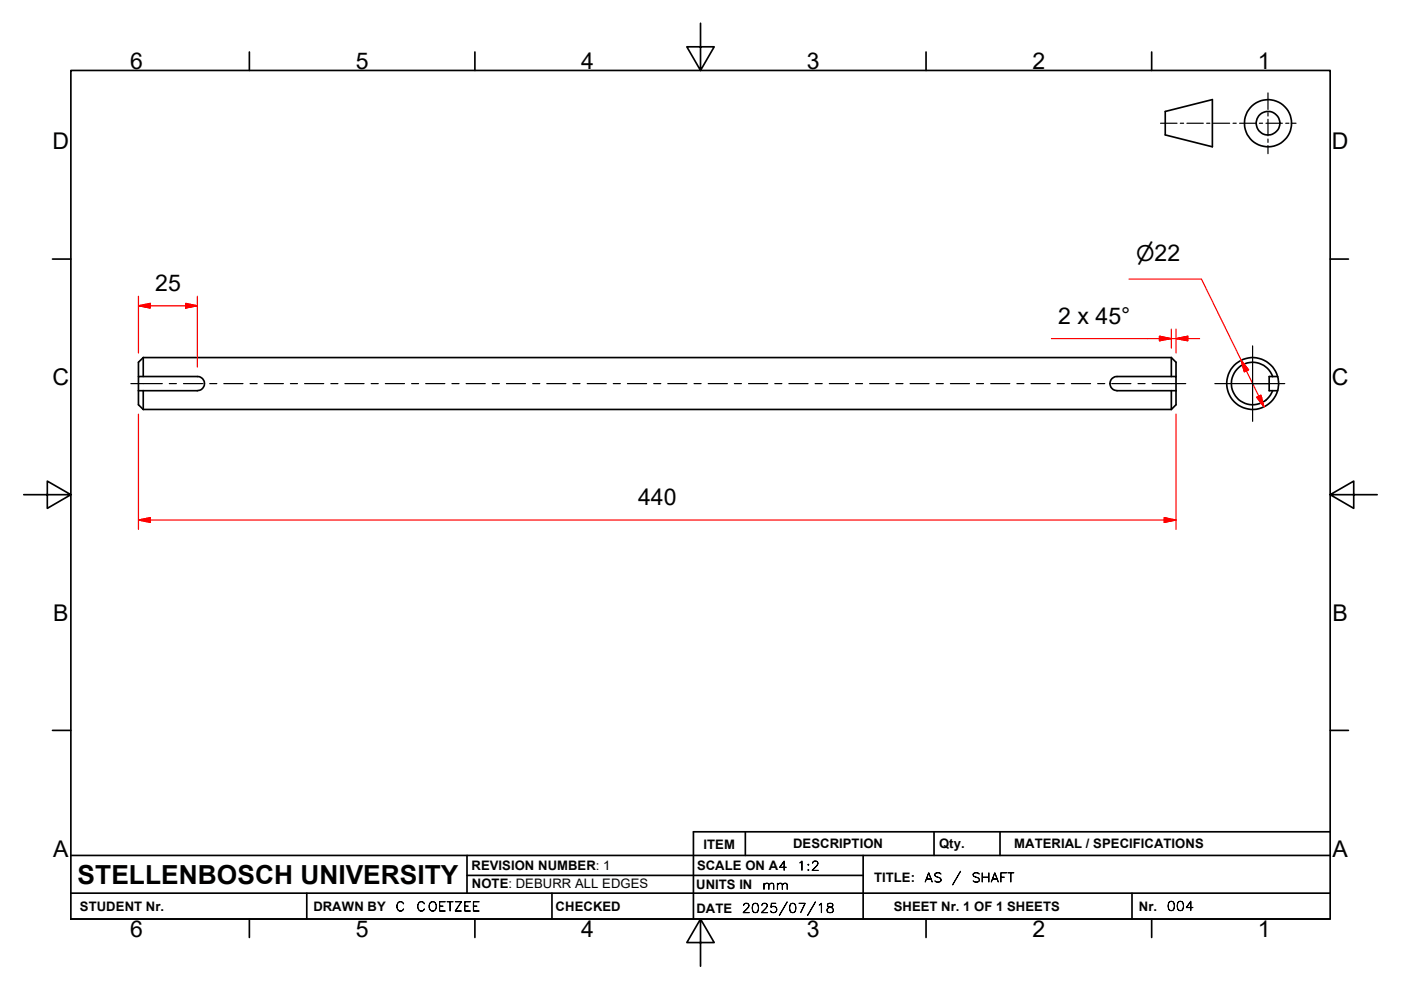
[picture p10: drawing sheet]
<svg xmlns="http://www.w3.org/2000/svg" width="297mm" height="210mm" viewBox="0 0 297 210" stroke-linecap="round" stroke-linejoin="round" font-family="sans-serif">
<g fill="none" stroke="#000" stroke-width=".36">
<path d="M15 14.9h267v180h-267zM52.9 11v3.9M100.7 11v3.9M148.5 4.9v10l-2.9-5h5.8l-2.9 5M196.3 11v3.9M244.2 11v3.9M247.1 23.6l9.9-2.5v10l-9.9-2.5zM11.1 54.9h3.9M282 54.9h3.9M30.4 75.8v4.1M30.4 75.8l-1 1v3.1M30.4 75.8h217.9"/>
<path d="M248.3 75.8v4.1M248.3 75.8l1 1v3.1M269.8 79.9h1.1M269.8 79.9h-.7v3h1.8M269.8 79.9a4.5 4.5 0 0 0-6.9-2.2 4.5 4.5 0 0 0 0 7.3 4.5 4.5 0 0 0 6.9-2.1M270.9 79.9a5 5 0 0 1 0 3M270.9 79.9a5.5 5.5 0 0 0-8.5-3 5.5 5.5 0 0 0 0 9 5.5 5.5 0 0 0 8.5-3M29.4 82.9v3l1 .9M29.4 82.9h1M29.4 82.9v-3h12.4a1.5 1.5 0 0 1 1.5 1.5 1.5 1.5 0 0 1-1.5 1.5h-11.4M30.4 82.9v3.9M30.4 86.8h217.9"/>
<path d="M248.3 82.9h-11.5a1.5 1.5 0 0 1-1.5-1.5 1.5 1.5 0 0 1 1.5-1.5h12.5v3M248.3 82.9h1M248.3 82.9v3.9M249.3 82.9v3l-1 .9M5 104.9h10l-5-2.9v5.8l5-2.9M282 104.9l5 2.9v-5.8l-5 2.9h10M11.1 154.9h3.9M282 154.9h3.9M158 176.4v5M198 176.4v5M212 176.4v5M282 176.4h-135v18.5"/>
<path d="M15 181.4h267M15 189.4h267M15 194.9h267M52.9 194.9v3.9M65 189.4v5.5M99 185.7h84M99 181.4v8M100.7 194.9v3.9M117 189.4v5.5M148.5 194.9l2.9 5h-5.8l2.9-5v10M183 181.4v13.5M196.3 194.9v3.9"/>
<path d="M240 189.4v5.5M244.2 194.9v3.9"/>
<circle cx="268.8" cy="26.1" r="5"/>
<circle cx="268.8" cy="26.1" r="2.5"/>
</g>
<g fill="none" stroke="#f00" stroke-width=".25">
<path d="M239.4 59.2h15.3l13.3 27.1M29.4 64.9l2.5-.6v1zM29.4 64.9h12.4M29.4 62.8v12.1M39.4 64.3l2.4 .6-2.4 .4zM41.8 62.8v15.1M222.9 71.8h31.4M245.8 71.3l2.5 .5-2.5 .5zM248.3 69.8v4.1M249.3 71.8l2.5-.5v1zM249.3 69.8v5.1M263.2 76.4l1.5 2-.9 .5z"/>
<path d="M29.4 87.8v24.5M249.3 87.8v24.5M266.4 84.3l1-.5 .6 2.5zM29.4 110.3l2.5-.5v1zM29.4 110.3h219.9M246.8 109.8l2.5 .5-2.5 .5z"/>
</g>
<g fill="#f00" stroke="#f00" stroke-width=".25">
<path d="M263.2 76.4l1.5 2-.9 .5z"/>
<path d="M266.4 84.3l1-.5 .6 2.5z"/>
<path d="M29.4 110.3l2.5-.5v1z"/>
<path d="M246.8 109.8l2.5 .5-2.5 .5z"/>
<path d="M29.4 64.9l2.5-.6v1z"/>
<path d="M39.4 64.3l2.4 .6-2.4 .4z"/>
<path d="M249.3 71.8l2.5-.5v1z"/>
<path d="M245.8 71.3l2.5 .5-2.5 .5z"/>
</g>
<g fill="none" stroke="#000" stroke-width=".25">
<path d="M268.8 19.7v3.5M246.1 26.1h3.5M250.3 26.1h.6M251.6 26.1h3.5M255.8 26.1h.7M257.2 26.1h3.5M261.4 26.1h.7M262.8 26.1h3.5M267 26.1h.7M268.4 26.1h3.5M268.8 23.9v.7M268.8 25.3v3.5"/>
<path d="M268.8 29.5v.7M268.8 30.9v1.7M272.6 26.1h.7M274 26.1h.8M265.6 73.4v16M27.7 81.4h6.7M35.9 81.4h1.5M38.9 81.4h4.1M44.5 81.4h1.5M47.5 81.4h4M53 81.4h1.5M56 81.4h4.1"/>
<path d="M61.6 81.4h1.5M64.6 81.4h4M70.1 81.4h1.5M73.1 81.4h4.1M78.7 81.4h1.5M81.7 81.4h4.1M87.3 81.4h1.4M90.3 81.4h4M95.8 81.4h1.5M98.8 81.4h4.1M104.4 81.4h1.5M107.4 81.4h4"/>
<path d="M112.9 81.4h1.5M115.9 81.4h4.1M121.5 81.4h1.5M124.5 81.4h4M130 81.4h1.5M133 81.4h4.1M138.6 81.4h1.5M141.6 81.4h4M147.1 81.4h1.6M150.2 81.4h4M155.7 81.4h1.5M158.7 81.4h4.1"/>
<path d="M164.3 81.4h1.5M167.3 81.4h4M172.8 81.4h1.5M175.8 81.4h4.1M181.4 81.4h1.5M184.4 81.4h4M189.9 81.4h1.5M193 81.4h4M198.5 81.4h1.5M201.5 81.4h4M207 81.4h1.5M210.1 81.4h4"/>
<path d="M215.6 81.4h1.5M218.6 81.4h4.1M224.2 81.4h1.5M227.2 81.4h4M232.7 81.4h1.5M235.7 81.4h4.1M241.3 81.4h1.5M244.3 81.4h7.1M257.6 81.4h14.8"/>
</g>
<text font-size="5.6" x="16.5" y="187.4">STELLENBOSCH UNIVERSITY</text>
<g font-size="4.9">
<text x="27.6" y="14.6">6</text>
<text x="75.4" y="14.6">5</text>
<text x="123.3" y="14.6">4</text>
<text x="171.1" y="14.6">3</text>
<text x="218.9" y="14.6">2</text>
<text x="266.7" y="14.6">1</text>
<text x="11.1" y="31.7">D</text>
<text x="282.4" y="31.7">D</text>
<text x="32.9" y="61.8">25</text>
<text x="224.4" y="68.8">2 x 45°</text>
<text x="11.1" y="81.7">C</text>
<text x="282.4" y="81.7">C</text>
<text x="135.3" y="107.2">440</text>
<text x="11.3" y="131.7">B</text>
<text x="282.5" y="131.7">B</text>
<text x="11.3" y="181.7">A</text>
<text x="282.5" y="181.7">A</text>
<text x="27.6" y="198.8">6</text>
<text x="75.4" y="198.8">5</text>
<text x="123.3" y="198.8">4</text>
<text x="171.1" y="198.8">3</text>
<text x="218.9" y="198.8">2</text>
<text x="266.7" y="198.8">1</text>
</g>
<text font-size="4.6" x="240.9" y="55.4">⌀22</text>
<g font-size="2.8">
<text x="168.1" y="180">DESCRIPTION</text>
<text x="199.1" y="179.9">Qty.</text>
<text x="215" y="179.9">MATERIAL / SPECIFICATIONS</text>
<text x="100" y="184.5">REVISION NUMBER: 1</text>
<text x="147.8" y="184.6">SCALE ON A4</text>
<text x="149.2" y="180">ITEM</text>
<text x="100" y="188.4">NOTE: DEBURR ALL EDGES</text>
<text x="147.6" y="188.7">UNITS IN</text>
<text x="185.3" y="187.1">TITLE:</text>
<text x="17" y="193.3">STUDENT Nr.</text>
<text x="66.5" y="193.2">DRAWN BY</text>
<text x="117.8" y="193.2">CHECKED</text>
<text x="147.7" y="193.6">DATE</text>
<text x="189.5" y="193.1">SHEET Nr. 1 OF 1 SHEETS</text>
<text x="241.5" y="193.1">Nr.</text>
</g>
<g font-size="2.7">
<text x="169" y="184.6">1:2</text>
<text x="161.6" y="188.7">mm</text>
<text x="196" y="187.1">AS</text>
<text x="201.8" y="187.1">/</text>
<text x="205.9" y="187.1">SHAFT</text>
<text x="83.9" y="193.2">C</text>
<text x="88.3" y="193.2">COETZEE</text>
<text x="157.3" y="193.6">2025/07/18</text>
<text x="247.4" y="193.1">004</text>
</g>
</svg>
